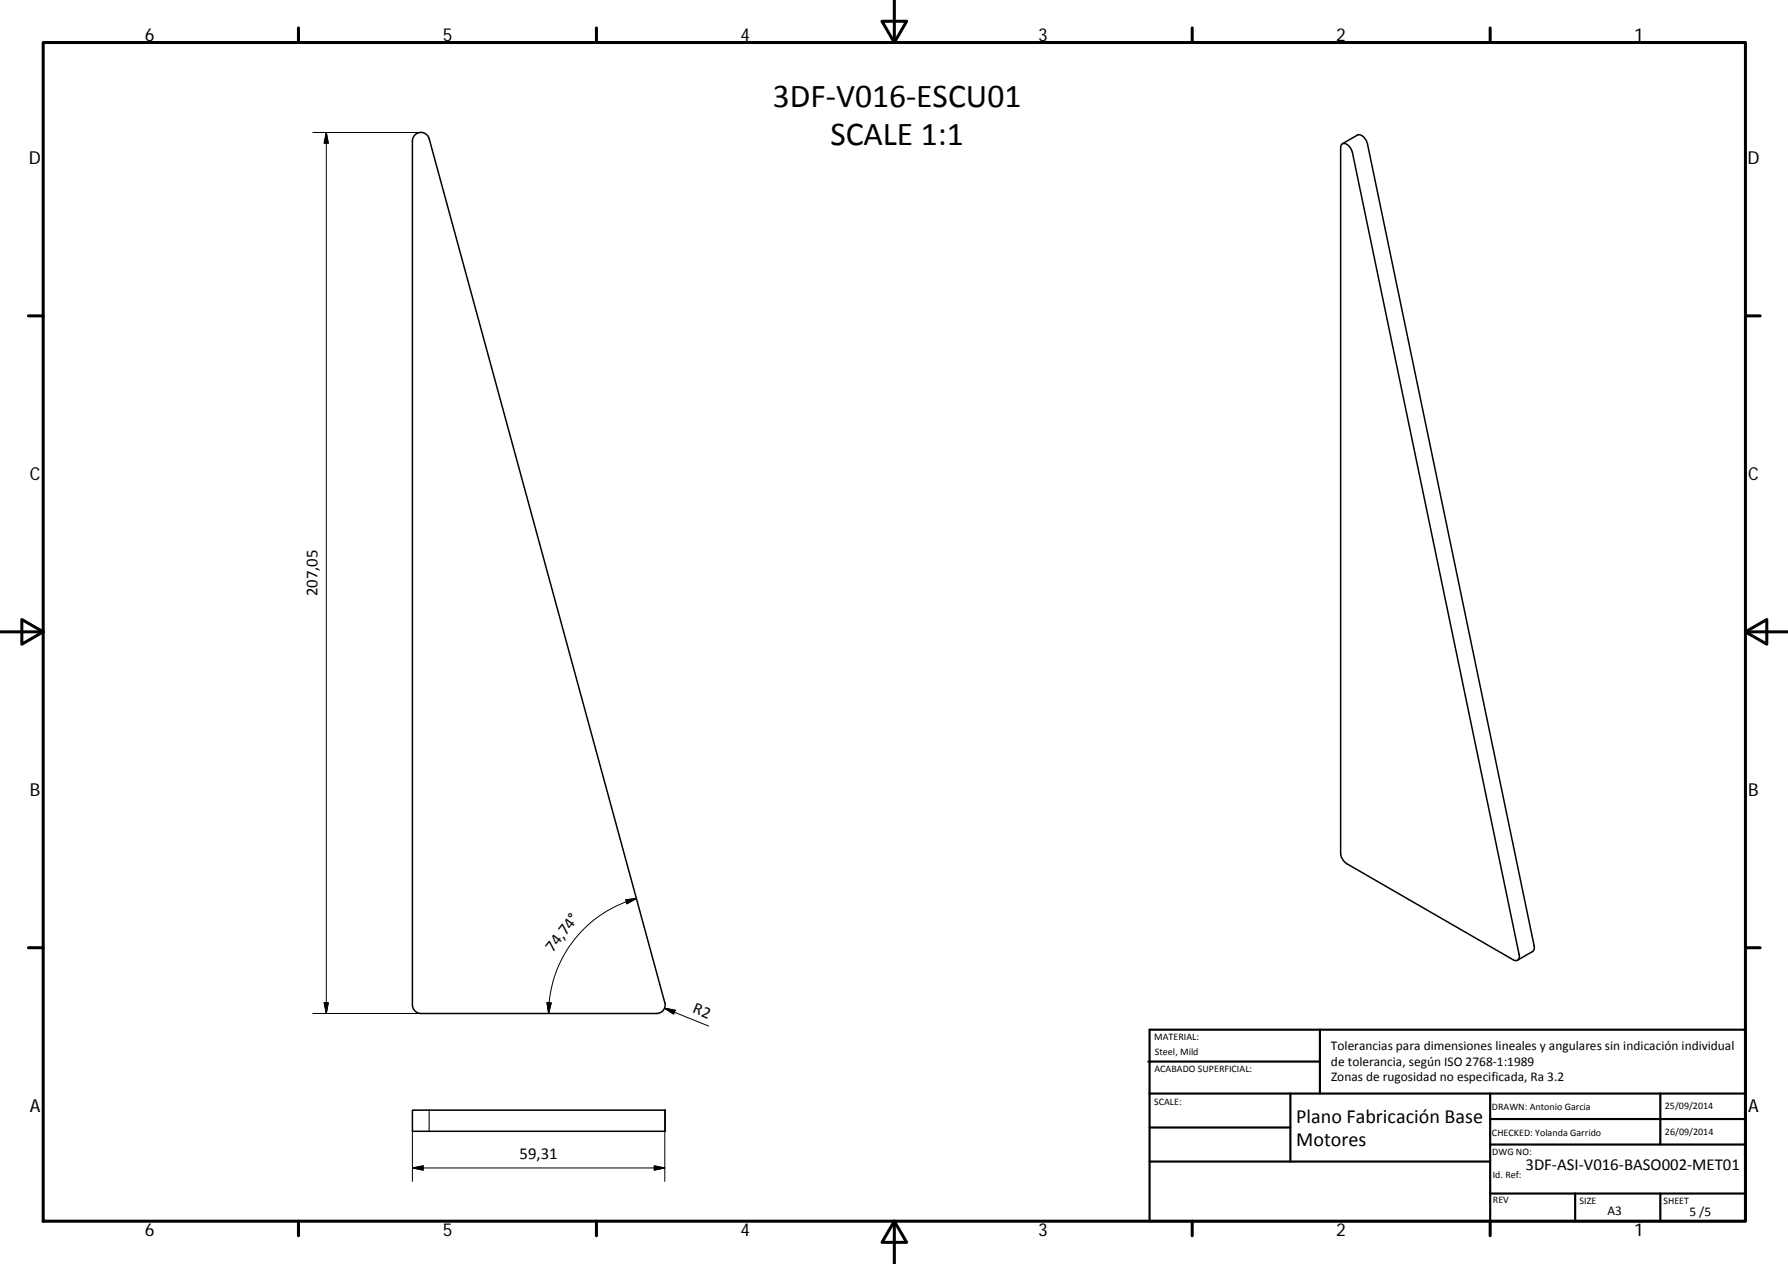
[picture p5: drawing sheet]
<svg xmlns="http://www.w3.org/2000/svg" width="420mm" height="297mm" viewBox="0 0 420 297" stroke-linecap="round" stroke-linejoin="round" font-family="sans-serif">
<path d="M97.6 31.6a2 2 0 0 1 3.2 1l55.4 203a1.98 1.98 0 0 1-1.9 2.6h-55.4a2.04 2.04 0 0 1-2-2v-203.1l.3-1zM315.3 33.9a1.76 1.76 0 0 1 2.3 1.4l39.4 189a.95 .95 0 0 1-.2 1.2 .95 .95 0 0 1-1.2 .1l-39.2-22.7a3.3 3.3 0 0 1-1.4-2.4v-165.8zM315.4 33.8l3.6-2a2.22 2.22 0 0 1 2.3 2l39.2 188.5v.7l-.2 .5-3.7 2.1M96.9 260.9h59.4v5h-59.4z" fill="none" stroke="#000" stroke-width=".36"/>
<path d="M100.8 260.9v5M156.2 260.9v5" fill="none" stroke="#000" stroke-width=".25"/>
<g fill="none" stroke="#000" stroke-width=".71">
<path d="M10.1 10h400.1v277h-400.1zM70.1 6.6v3.4M140.2 6.6v3.4M207.3 5h5.8l-2.9 5zM210.2 0v10M280.2 6.6v3.4M350.2 6.6v3.4M6.7 74.2h3.4M410.2 74.2h3.4M.2 148.5h9.9M5.1 145.6l5 2.9-5 2.9zM410.2 148.5l5-2.9v5.8z"/>
<path d="M410.2 148.5h9.9M6.7 222.7h3.4M410.2 222.7h3.4M70.1 287v3.4M140.2 287v3.4M210.2 287l2.9 5h-5.8zM210.2 287v10M280.2 287v3.4M350.2 287v3.4"/>
</g>
<g fill="none" stroke="#000" stroke-width=".51">
<path d="M269.8 249.5h40.4M270.1 257h140.1M270.1 242h140.1v45h-140.1zM303.2 257v16M310.2 242v15M350.2 257v30M390.2 257v12M270.1 273h80.1M270.1 265h33.1M350.2 269h60M350.2 263h60M350.2 280.5h60"/>
<path d="M370.2 280.5v6.5M390.2 280.5v6.5"/>
</g>
<g fill="none" stroke="#000" stroke-width=".23">
<path d="M73.5 31.1h25.2M76.7 31.1l.4 2.5h-.9zM76.7 31.1v207.1M147 211.5l2.6-.4-2.3 1.3zM149.6 211.1a28.1 28.1 0 0 0-20.7 27.1M73.5 238.2h25.4M76.2 235.6h.9l-.4 2.6zM128.5 235.6l1 .1-.6 2.5zM156.2 236.9l10.3 4.2M156.2 236.9l2.5 .5-.4 .9zM96.9 265.9v11.7M96.9 274.5l2.5-.5v1z"/>
<path d="M96.9 274.5h59.3M153.7 274l2.5 .5-2.5 .5zM156.2 265.9v11.7"/>
</g>
<path d="M76.7 31.1l.4 2.5h-.9zM147 211.5l2.6-.4-2.3 1.3zM76.2 235.6h.9l-.4 2.6zM128.5 235.6l1 .1-.6 2.5zM156.2 236.9l2.5 .5-.4 .9zM96.9 274.5l2.5-.5v1zM153.7 274l2.5 .5-2.5 .5z" fill="#000" stroke="#000" stroke-width=".23"/>
<g font-size="7.9">
<text x="181.6" y="25.2">3DF‐V016‐ESCU01</text>
<text x="195.1" y="34.2">SCALE 1:1</text>
</g>
<g font-size="4.7">
<text x="304.6" y="263.9">Plano Fabricación Base</text>
<text x="304.6" y="269.3">Motores</text>
</g>
<g font-size="4.2">
<text x="34" y="9.6">6</text>
<text x="104" y="9.6">5</text>
<text x="174" y="9.6">4</text>
<text x="244" y="9.6">3</text>
<text x="314" y="9.6">2</text>
<text x="384" y="9.6">1</text>
<text x="6.8" y="38.7">D</text>
<text x="410.6" y="38.7">D</text>
<text x="7" y="112.9">C</text>
<text x="410.8" y="112.9">C</text>
<text x="7" y="187.1">B</text>
<text x="410.8" y="187.1">B</text>
<text x="7" y="261.3">A</text>
<text x="410.8" y="261.3">A</text>
<text x="34" y="290.4">6</text>
<text x="104" y="290.4">5</text>
<text x="174" y="290.4">4</text>
<text x="244" y="290.4">3</text>
<text x="314" y="290.4">2</text>
<text x="384" y="290.4">1</text>
</g>
<g font-size="3.9">
<text x="74.6" y="140.1" transform="rotate(-90 74.6 140.1)">207,05</text>
<text x="129.9" y="224" transform="rotate(-53 129.9 224)">74,74°</text>
<text x="162.6" y="237.9" transform="rotate(22 162.6 237.9)">R2</text>
<text x="122.1" y="272.4">59,31</text>
<text x="358.5" y="274.9">3DF‐ASI‐V016‐BASO002‐MET01</text>
</g>
<g font-size="3.1">
<text x="312.8" y="246.8">Tolerancias para dimensiones lineales y angulares sin indicación individual</text>
<text x="312.8" y="250.4">de tolerancia, según ISO 2768‐1:1989</text>
<text x="312.8" y="254">Zonas de rugosidad no especificada, Ra 3.2</text>
<text x="377.7" y="285.6">A3</text>
<text x="397" y="285.9">5 /5</text>
</g>
<g font-size="2.4">
<text x="271.2" y="244.4">MATERIAL:</text>
<text x="271.3" y="251.9">ACABADO SUPERFICIAL:</text>
<text x="271.4" y="247.9">Steel, Mild</text>
<text x="271.2" y="259.7">SCALE:</text>
<text x="350.6" y="260.9">DRAWN: Antonio Garcia</text>
<text x="391.2" y="260.6">25/09/2014</text>
<text x="350.6" y="267">CHECKED: Yolanda Garrido</text>
<text x="391.2" y="266.6">26/09/2014</text>
<text x="350.7" y="271.4">DWG NO:</text>
<text x="350.8" y="276.8">Id. Ref:</text>
<text x="350.8" y="282.8">REV</text>
<text x="371.2" y="282.9">SIZE</text>
<text x="390.9" y="282.9">SHEET</text>
</g>
</svg>
